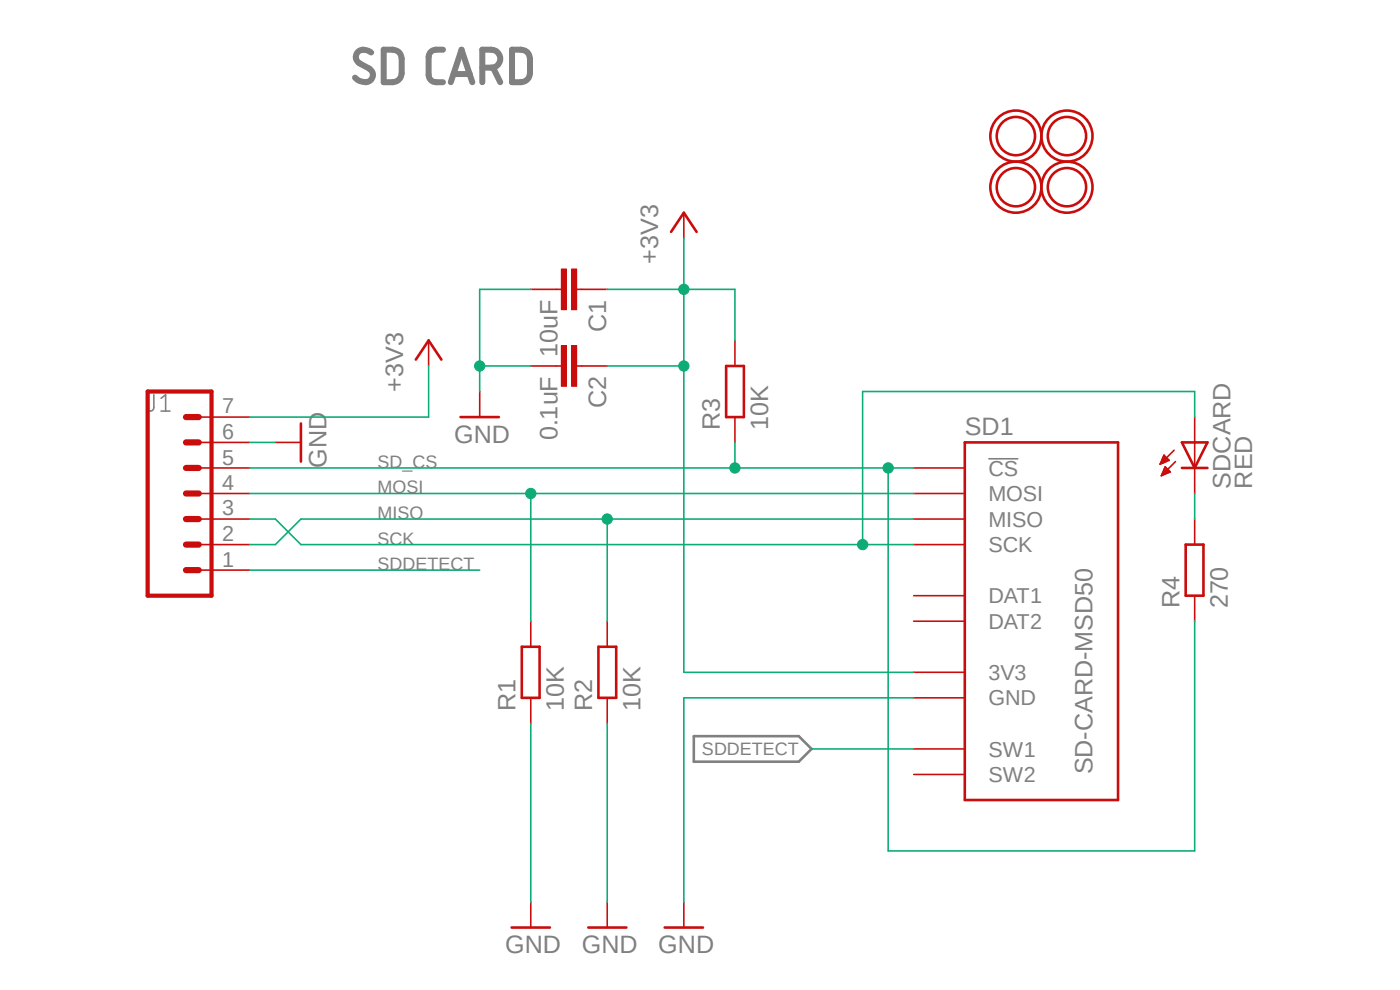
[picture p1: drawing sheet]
<svg xmlns="http://www.w3.org/2000/svg" width="297mm" height="210mm" viewBox="0 0 297 210" stroke-linecap="round" stroke-linejoin="round" font-family="sans-serif">
<path d="M30.1 6.3l236.9 197.2M267 6.3l-236.9 197.2" fill="none" stroke="#fff" stroke-width=".21"/>
<path d="M78.7 11.1a1.95 1.95 0 0 0-3.1 .5 1.5 1.5 0 0 0 .6 1.8l2.2 1.2a1.57 1.57 0 0 1 .5 2 1.57 1.57 0 0 1-1.9 .8l-1.2-.5-.5-.4M81.4 10.5a3.8 3.8 0 0 1 3.3 .6l.3 .4 .2 .9v3.1a1.95 1.95 0 0 1-1.9 1.9h-1.9zM94 10.5h-1.5a1.55 1.55 0 0 0-1.6 1.6v3.8a1.55 1.55 0 0 0 1.6 1.5h1.5M95.6 17.4l2.3-6.9 2.3 6.9M96.2 15.7h3.5M102.3 14.4h1.9a1.91 1.91 0 0 0 2-2 1.91 1.91 0 0 0-2-1.9h-1.9v6.9M104.6 14.4l1.5 3M108.6 10.5a3.8 3.8 0 0 1 3.3 .6l.3 .4 .2 .9v3.1a1.95 1.95 0 0 1-1.9 1.9h-1.9z" fill="none" stroke="#808080" stroke-width="1.3"/>
<path d="M32.6 83.7v2.7a.83 .83 0 0 1-1.1 .8M34.2 87.2h1.9M34.2 84.5l.9-.8v3.5M209.7 97.3h6.3" fill="none" stroke="#808080" stroke-width=".34"/>
<path d="M147.2 156.2h22.3l2.7 2.7-2.7 2.7h-22.3z" fill="none" stroke="#808080" stroke-width=".55"/>
<path d="M204.7 93.9h32.5v75.8h-32.5z" fill="none" stroke="#c90d0c" stroke-width=".55"/>
<path d="M118 77.6h1.1M122.3 77.6h1.1M193.8 99.3h10.9M193.8 104.7h10.9M193.8 115.5h10.9M193.8 110.1h10.9M193.8 131.8h10.9M193.8 126.4h10.9M193.8 142.6h10.9M193.8 148h10.9M193.8 158.9h10.9M193.8 164.3h10.9" fill="none" stroke="#c90d0c" stroke-width=".34"/>
<path d="M119.1 73.3h1.1v8.7h-1.1z" fill-rule="evenodd" fill="#c90d0c"/>
<path d="M119.1 73.3h1.1v8.7h-1.1z" fill="none" stroke="#c90d0c" stroke-width=".21"/>
<path d="M121.2 73.3h1.1v8.7h-1.1z" fill-rule="evenodd" fill="#c90d0c"/>
<path d="M121.2 73.3h1.1v8.7h-1.1z" fill="none" stroke="#c90d0c" stroke-width=".21"/>
<path d="M112.6 77.6h5.4M118 61.4h1.1M122.3 61.4h1.1M123.4 77.6h5.4" fill="none" stroke="#c90d0c" stroke-width=".34"/>
<path d="M119.1 57.1h1.1v8.6h-1.1z" fill-rule="evenodd" fill="#c90d0c"/>
<path d="M119.1 57.1h1.1v8.6h-1.1z" fill="none" stroke="#c90d0c" stroke-width=".21"/>
<path d="M121.2 57.1h1.1v8.6h-1.1z" fill-rule="evenodd" fill="#c90d0c"/>
<path d="M121.2 57.1h1.1v8.6h-1.1z" fill="none" stroke="#c90d0c" stroke-width=".21"/>
<g fill="none" stroke="#c90d0c" stroke-width=".34">
<path d="M145.1 45.1v5.4M90.9 72.2v5.4M112.6 61.4h5.4M123.4 61.4h5.4M155.9 72.2v5.4M42.2 99.3h10.8M42.2 93.9h10.8M42.2 88.5h10.8M58.4 93.9h5.4M101.8 83.1v5.4M155.9 88.5v5.4M246.1 98.4h.2"/>
<path d="M246.3 98.2h.5M246.4 97.9h1M246.5 97.6h1.5M246.6 97.4h1.1M246.7 97.1h.8M246.8 96.9h.4M246.8 100h1.4M246.9 99.7h1M246.9 96.6l1.1 1.1-1.9 .8zM247 99.5h.6M247.1 99.2h.3M247.2 99l1.1 1.1-1.9 .8z"/>
<path d="M249.1 95.5l-3 3M249.4 97.9l-3 3M253.4 88.5v16.2M42.2 115.5h10.8M42.2 110.1h10.8M42.2 104.7h10.8M246.5 100.8h.2M246.5 100.5h.8M246.7 100.2h1.2M253.4 110.1v5.4M42.2 120.9h10.8M112.6 131.8v5.4"/>
<path d="M128.8 131.8v5.4M253.4 126.4v5.4M112.6 148v5.5M128.8 148v5.5M112.6 191.3v5.5M128.8 191.3v5.5M145.1 191.3v5.5"/>
</g>
<g fill="none" stroke="#c90d0c" stroke-width=".55">
<path d="M142.4 49.2l2.7-4.1 2.7 4.1M88.2 76.3l2.7-4.1 2.7 4.1M154.1 77.6h3.7v10.9h-3.7zM63.8 89.8v8.1M97.7 88.5h8.1M250.7 93.9h5.5l-2.8 5.4zM250.7 99.3h5.5M251.5 115.5h3.8v10.9h-3.8zM110.7 137.2h3.8v10.8h-3.8zM127 137.2h3.7v10.8h-3.7zM108.5 196.8h8.2M124.8 196.8h8.1"/>
<path d="M141 196.8h8.1"/>
<circle cx="215.5" cy="39.7" r="5.4"/>
<circle cx="215.5" cy="28.9" r="5.4"/>
<circle cx="215.5" cy="39.7" r="4.1"/>
<circle cx="215.5" cy="28.9" r="4.1"/>
<circle cx="226.4" cy="28.9" r="5.4"/>
<circle cx="226.4" cy="39.7" r="5.4"/>
<circle cx="226.4" cy="39.7" r="4.1"/>
<circle cx="226.4" cy="28.9" r="4.1"/>
</g>
<path d="M31.3 83.1h13.6v43.3h-13.6z" fill="none" stroke="#c90d0c" stroke-width=".89"/>
<path d="M39.5 99.3h2.7M39.5 93.9h2.7M39.5 88.5h2.7M39.5 110.1h2.7M39.5 115.5h2.7M39.5 104.7h2.7M39.5 120.9h2.7" fill="none" stroke="#c90d0c" stroke-width="1.3"/>
<path d="M101.8 77.6h10.8M112.6 61.4h-10.8v21.7M112.6 153.5v37.8M128.8 153.5v37.8M193.8 148h-48.7v43.3" fill="none" stroke="#0dab76" stroke-width=".34"/>
<circle cx="101.8" cy="77.6" r="1.1" fill="#0dab76"/>
<circle cx="101.8" cy="77.6" r="1.1" fill="none" stroke="#0dab76" stroke-width=".21"/>
<path d="M53 93.9h5.4M53 99.3h140.8M155.9 93.9v5.4" fill="none" stroke="#0dab76" stroke-width=".34"/>
<circle cx="155.9" cy="99.3" r="1.1" fill="#0dab76"/>
<circle cx="155.9" cy="99.3" r="1.1" fill="none" stroke="#0dab76" stroke-width=".21"/>
<path d="M188.4 99.3v81.2h65v-48.7" fill="none" stroke="#0dab76" stroke-width=".34"/>
<circle cx="188.4" cy="99.3" r="1.1" fill="#0dab76"/>
<circle cx="188.4" cy="99.3" r="1.1" fill="none" stroke="#0dab76" stroke-width=".21"/>
<path d="M253.4 88.5v-5.4h-70.4v32.4M58.4 110.1l5.4 5.4h130" fill="none" stroke="#0dab76" stroke-width=".34"/>
<circle cx="183" cy="115.5" r="1.1" fill="#0dab76"/>
<circle cx="183" cy="115.5" r="1.1" fill="none" stroke="#0dab76" stroke-width=".21"/>
<path d="M53 110.1h5.4M193.8 104.7h-81.2v27.1" fill="none" stroke="#0dab76" stroke-width=".34"/>
<circle cx="112.6" cy="104.7" r="1.1" fill="#0dab76"/>
<circle cx="112.6" cy="104.7" r="1.1" fill="none" stroke="#0dab76" stroke-width=".21"/>
<path d="M53 104.7h59.6M63.8 110.1h130M128.8 110.1v21.7" fill="none" stroke="#0dab76" stroke-width=".34"/>
<circle cx="128.8" cy="110.1" r="1.1" fill="#0dab76"/>
<circle cx="128.8" cy="110.1" r="1.1" fill="none" stroke="#0dab76" stroke-width=".21"/>
<path d="M145.1 50.5v92.1h48.7M145.1 61.4h10.8v10.8M63.8 110.1l-5.4 5.4h-5.4" fill="none" stroke="#0dab76" stroke-width=".34"/>
<circle cx="145.1" cy="61.4" r="1.1" fill="#0dab76"/>
<circle cx="145.1" cy="61.4" r="1.1" fill="none" stroke="#0dab76" stroke-width=".21"/>
<path d="M128.8 61.4h16.3M128.8 77.6h16.3" fill="none" stroke="#0dab76" stroke-width=".34"/>
<circle cx="145.1" cy="77.6" r="1.1" fill="#0dab76"/>
<circle cx="145.1" cy="77.6" r="1.1" fill="none" stroke="#0dab76" stroke-width=".21"/>
<path d="M90.9 77.6v10.9h-37.9M253.4 104.7v5.4M53 120.9h48.8M172.2 158.9h21.6" fill="none" stroke="#0dab76" stroke-width=".34"/>
<g font-size="5.3" fill="#808080">
<text x="139.7" y="56" transform="rotate(-90 139.7 56)">+3V3</text>
<text x="128.6" y="70.3" transform="rotate(-90 128.6 70.3)">C1</text>
<text x="118.3" y="75.7" transform="rotate(-90 118.3 75.7)">10uF</text>
<text x="85.5" y="83.1" transform="rotate(-90 85.5 83.1)">+3V3</text>
<text x="128.6" y="86.6" transform="rotate(-90 128.6 86.6)">C2</text>
<text x="96.3" y="93.9">GND</text>
<text x="118.3" y="93.4" transform="rotate(-90 118.3 93.4)">0.1uF</text>
<text x="152.7" y="91.2" transform="rotate(-90 152.7 91.2)">R3</text>
<text x="163" y="91.2" transform="rotate(-90 163 91.2)">10K</text>
<text x="204.7" y="92.3">SD1</text>
<text x="69.3" y="99.3" transform="rotate(-90 69.3 99.3)">GND</text>
<text x="261" y="103.6" transform="rotate(-90 261 103.6)">SDCARD</text>
<text x="265.6" y="103.6" transform="rotate(-90 265.6 103.6)">RED</text>
<text x="250.2" y="129.1" transform="rotate(-90 250.2 129.1)">R4</text>
<text x="260.5" y="129.1" transform="rotate(-90 260.5 129.1)">270</text>
<text x="109.4" y="150.7" transform="rotate(-90 109.4 150.7)">R1</text>
<text x="119.6" y="150.7" transform="rotate(-90 119.6 150.7)">10K</text>
<text x="125.6" y="150.7" transform="rotate(-90 125.6 150.7)">R2</text>
<text x="135.9" y="150.7" transform="rotate(-90 135.9 150.7)">10K</text>
<text x="231.8" y="164.3" transform="rotate(-90 231.8 164.3)">SD-CARD-MSD50</text>
<text x="107.2" y="202.2">GND</text>
<text x="123.4" y="202.2">GND</text>
<text x="139.7" y="202.2">GND</text>
</g>
<g font-size="4.6" fill="#808080">
<text x="47.2" y="87.7">7</text>
<text x="47.2" y="93.1">6</text>
<text x="47.2" y="98.6">5</text>
<text x="209.7" y="100.9">CS</text>
<text x="47.2" y="103.9">4</text>
<text x="209.7" y="106.3">MOSI</text>
<text x="47.2" y="109.3">3</text>
<text x="209.7" y="111.8">MISO</text>
<text x="47.2" y="114.8">2</text>
<text x="209.7" y="117.2">SCK</text>
<text x="47.2" y="120.2">1</text>
<text x="209.7" y="128">DAT1</text>
<text x="209.7" y="133.4">DAT2</text>
<text x="209.7" y="144.2">3V3</text>
<text x="209.7" y="149.6">GND</text>
<text x="209.7" y="160.5">SW1</text>
<text x="209.7" y="165.9">SW2</text>
</g>
<g font-size="3.8" fill="#808080">
<text x="80.1" y="99.3">SD_CS</text>
<text x="80.1" y="104.7">MOSI</text>
<text x="80.1" y="110.1">MISO</text>
<text x="80.1" y="115.5">SCK</text>
<text x="80.1" y="120.9">SDDETECT</text>
<text x="148.9" y="160.2">SDDETECT</text>
</g>
</svg>
